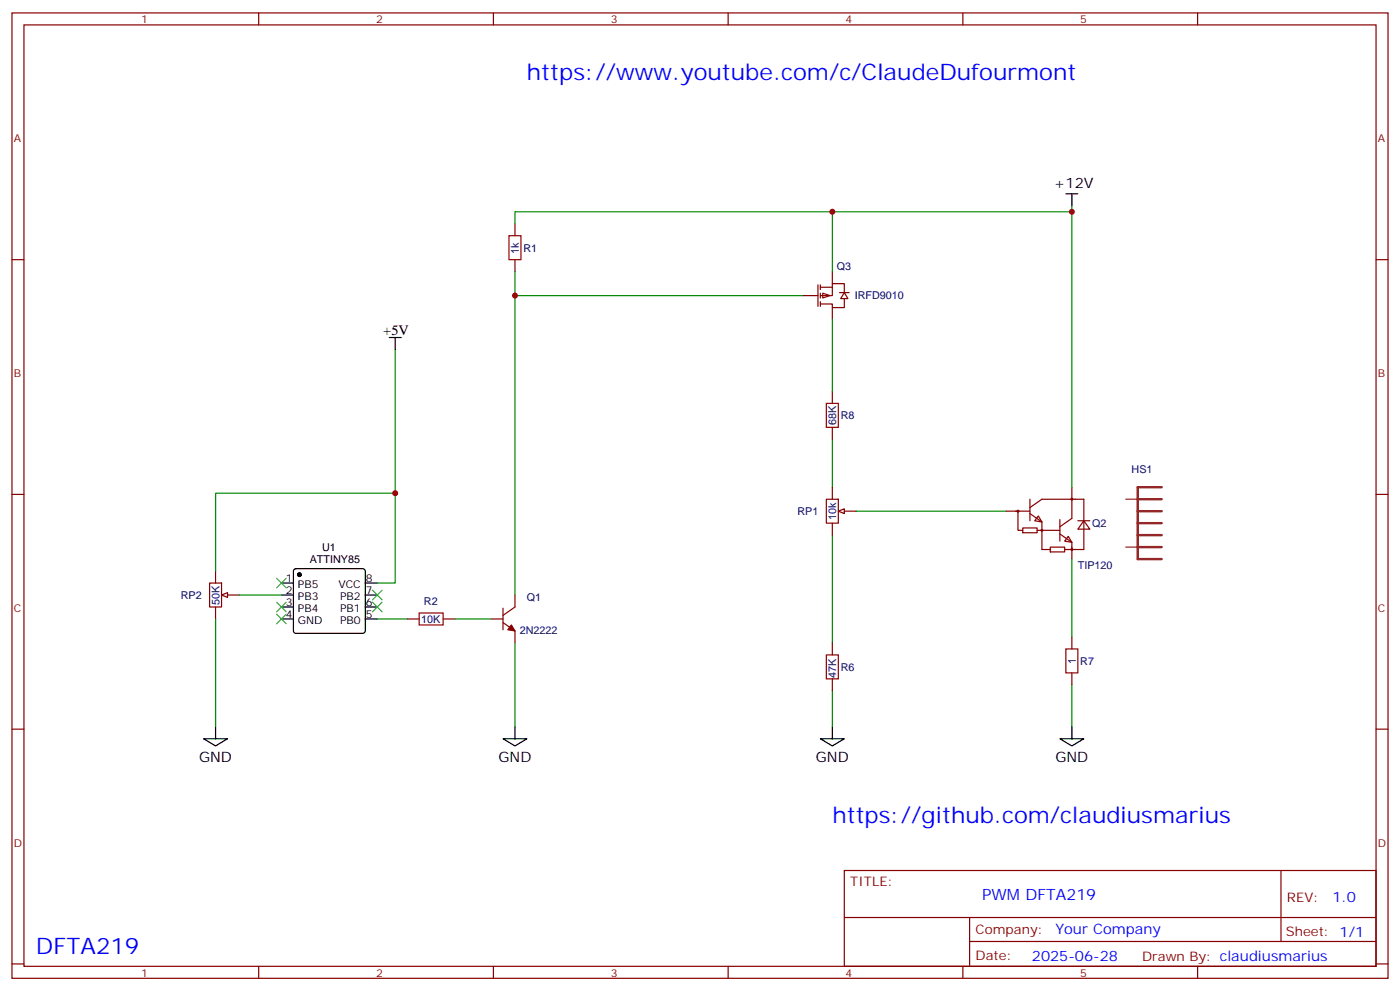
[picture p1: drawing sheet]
<svg xmlns="http://www.w3.org/2000/svg" width="412mm" height="292mm" viewBox="0 0 412 292" stroke-linecap="round" stroke-linejoin="round" font-family="sans-serif">
<g fill="none" stroke="#870000" stroke-width=".35">
<path d="M3.5 3.8h405.4v284.3h-405.4zM7.1 7.3h398.2v277.3h-398.2zM76.2 3.8v3.5M145.3 3.8v3.5M214.5 3.8v3.5M283.6 3.8v3.5M352.8 3.8v3.5M3.5 76.5h3.6M405.3 76.5h3.6M3.5 145.6h3.6M243.4 147h3.5v7.1h-3.5zM245.2 143.5v3.5"/>
<path d="M245.2 154.1v3.5M248.7 150.6h3.5M405.3 145.6h3.6M3.5 214.8h3.6M405.3 214.8h3.6M248.7 256.4h156.6v28.2h-156.6zM377.3 256.4v20.9M248.7 270.2h156.5M285.6 277.3h119.6M285.6 270.2v14.2M3.5 283.9h3.6M76.2 284.6v3.5"/>
<path d="M145.3 284.6v3.5M214.5 284.6v3.5M283.6 284.6v3.5M352.8 284.6v3.5M405.3 283.9h3.6"/>
</g>
<path d="M335.1 147h7.1M335.1 150.6h7.1M335.1 154.1h7.1M335.1 157.6h7.1M342.2 143.5h-7.1v21.2h7.1M335.1 161.1h7.1" fill="none" stroke="#8c2424" stroke-width=".71"/>
<path d="M331.6 147h3.5M331.6 161.1h3.5" fill="none" stroke="#8c2424" stroke-width=".35"/>
<path d="M241.7 217.6h7l-3.5 2.1zM245.2 214.1v3.5" fill="none" stroke="#000" stroke-width=".35"/>
<path d="M245.2 129.4v14.1M245.2 157.6v31.8M245.2 203.5v10.6" fill="none" stroke="#008700" stroke-width=".35"/>
<path d="M246.9 150.6l1.8-.7v1.4z" fill="#f0f0f0" stroke="#870000" stroke-width=".35"/>
<path d="M243.4 118.8h3.5v7.1h-3.5zM243.4 192.9h3.5v7.1h-3.5zM314 191.1h3.5v7.1h-3.5z" fill="none" stroke="#a10000" stroke-width=".35"/>
<g fill="none" stroke="#870000" stroke-width=".35">
<path d="M236.4 87.1h4.5M240.9 83.9v6.3M241.7 84.6h3.5M241.7 83.9v1.4M241.7 86.4v1.4M241.7 88.8v1.4M242.4 86.4l2.1 .7-2.1 .7zM245.2 80v3.5M245.2 90.6v3.5M248.7 87.8v2.8h-3.5v-1.1h-3.5M248.7 86v-2.5h-3.5v3.6h-3.5M245.2 115.3v3.5"/>
<path d="M245.2 125.9v3.5M296.3 150.6h7.1M299.9 150.6v5.6h1.4M301.3 155.5h4.2v1.4h-4.2zM303.4 149.5l3.5-2.5h12.4v14.9h-3.6M303.4 151.3l3.5 2.4v8.2h2.5M303.4 147v6.4M305.5 156.2h6.7M305.9 152l1 1.7-2.1-.3zM312.2 157.3l3.5 2.4v2.2h-2.1M312.2 153v6.4M314.7 158l1 1.7-2.1-.3z"/>
<path d="M315.7 143.5v9.2l-3.5 2.5M317.5 153.4h3.5M319.3 153.4l1.7 2.5h-3.5zM148.2 179.1v6.4M151.7 175.3v3.5l-3.5 2.5M309.4 161.1h4.2v1.5h-4.2zM315.7 161.1v3.6M144.6 182.3h3.6M148.2 183.4l3.5 2.4v3.6M245.2 189.4v3.5M245.2 200v3.5M315.7 187.6v3.5"/>
<path d="M315.7 198.2v3.5"/>
<circle cx="299.9" cy="150.6" r=".26"/>
<circle cx="306.9" cy="156.2" r=".26"/>
<circle cx="315.7" cy="147" r=".26"/>
<circle cx="315.7" cy="161.9" r=".26"/>
</g>
<path d="M315.7 60.6v82.9M252.2 150.6h44.1M315.7 164.7v22.9M315.7 201.7v12.4" fill="none" stroke="#008700" stroke-width=".35"/>
<g fill="none" stroke="#000" stroke-width=".35">
<path d="M314 57.1h3.5M315.7 57.1v3.5M82.9 171.7h3.5M82.9 175.3h3.5M82.9 178.8h3.5M86.7 167.7l.4-.2h19.8l.5 .2 .2 .5v17.6l-.2 .5-.5 .2h-19.8l-.5-.2-.2-.5v-17.6zM107.6 171.7h3.5M107.6 175.3h3.5M107.6 178.8h3.5M82.9 182.3h3.5M107.6 182.3h3.5M312.2 217.6h7.1l-3.6 2.1z"/>
<path d="M315.7 214.1v3.5"/>
</g>
<circle cx="88.2" cy="169.3" r=".53" fill="#000" stroke="#000" stroke-width=".35"/>
<path d="M150.6 184.1l1.1 1.7-2.1-.3z" fill="#870000" stroke="#870000" stroke-width=".35"/>
<path d="M248.7 86.2l1.1 1.7h-2.2z" fill="#fff" stroke="#870000" stroke-width=".35"/>
<path d="M151.7 65.9v3.5M151.7 76.5v3.5M247.3 86.2h2.8M61.7 171.7h3.6v7.1h-3.6zM63.5 168.2v3.5M63.5 178.8v3.5M67 175.3h3.6M119.9 182.3h3.6M130.5 182.3h3.6" fill="none" stroke="#870000" stroke-width=".35"/>
<path d="M149.9 69.4h3.6v7.1h-3.6zM123.5 180.6h7v3.5h-7z" fill="none" stroke="#a10000" stroke-width=".35"/>
<path d="M245.2 62.4v17.6M315.7 62.4h-164v3.5M151.7 80v95.3M151.7 87.1h84.7M245.2 94.1v21.2M111.1 182.3h8.8M134.1 182.3h10.5" fill="none" stroke="#008700" stroke-width=".35"/>
<path d="M65.3 175.3l1.7-.7v1.4z" fill="#f0f0f0" stroke="#870000" stroke-width=".35"/>
<path d="M116.4 102.9v42.4M63.5 168.2v-22.9h52.9v26.4h-5.3M70.6 175.3h12.3M63.5 182.3v31.8M151.7 189.4v24.7" fill="none" stroke="#008700" stroke-width=".35"/>
<path d="M114.7 99.4h3.5M116.4 99.4v3.5M60 217.6h7l-3.5 2.1zM63.5 214.1v3.5M148.2 217.6h7l-3.5 2.1zM151.7 214.1v3.5" fill="none" stroke="#000" stroke-width=".35"/>
<path d="M81.5 177.4l2.8 2.8M81.5 170.3l2.8 2.8M84.3 177.4l-2.8 2.8M84.3 170.3l-2.8 2.8M109.7 173.8l2.8 2.9M109.7 177.4l2.8 2.8M112.5 173.8l-2.8 2.9M112.5 177.4l-2.8 2.8M81.5 180.9l2.8 2.8M84.3 180.9l-2.8 2.8" fill="none" stroke="#3c3" stroke-width=".35"/>
<g fill="#c00">
<circle cx="151.7" cy="87.1" r=".88"/>
<circle cx="315.7" cy="62.4" r=".88"/>
<circle cx="245.2" cy="62.4" r=".88"/>
<circle cx="116.4" cy="145.3" r=".88"/>
</g>
<g font-size="6.7" fill="#00f">
<text x="155.2" y="23.6">https://www.youtube.com/c/ClaudeDufourmont</text>
<text x="245.2" y="242.3">https://github.com/claudiusmarius</text>
<text x="10.6" y="281.1">DFTA219</text>
</g>
<text font-size="4.6" fill="#00f" x="289.3" y="265.2">PWM DFTA219</text>
<g font-size="4.2">
<text x="310.4" y="55.3">+12V</text>
<text x="112.9" y="98.7">+5V</text>
<text x="58.6" y="224.6">GND</text>
<text x="146.8" y="224.6">GND</text>
<text x="240.3" y="224.6">GND</text>
<text x="310.9" y="224.6">GND</text>
</g>
<g font-size="4.2" fill="#00f">
<text x="392.5" y="265.7">1.0</text>
<text x="310.9" y="275.2">Your Company</text>
<text x="304" y="283">2025-06-28</text>
</g>
<g font-size="3.9" fill="#800">
<text x="250.5" y="261">TITLE:</text>
<text x="379.1" y="265.7">REV:</text>
<text x="287.4" y="275.2">Company:</text>
<text x="378.7" y="275.8">Sheet: 1/1</text>
<text x="287.4" y="282.9">Date:</text>
<text x="336.4" y="282.9">Drawn By: claudiusmarius</text>
</g>
<g font-size="3.2" fill="#800">
<text x="41.6" y="6.8">1</text>
<text x="110.8" y="6.8">2</text>
<text x="179.9" y="6.8">3</text>
<text x="249.1" y="6.8">4</text>
<text x="318.2" y="6.8">5</text>
<text x="4.1" y="41.9">A</text>
<text x="405.9" y="41.9">A</text>
<text x="4.1" y="111.1">B</text>
<text x="405.9" y="111.1">B</text>
<text x="4.1" y="180.2">C</text>
<text x="405.9" y="180.2">C</text>
<text x="4.1" y="249.3">D</text>
<text x="405.9" y="249.3">D</text>
<text x="41.6" y="287.6">1</text>
<text x="110.8" y="287.6">2</text>
<text x="179.9" y="287.6">3</text>
<text x="249.1" y="287.6">4</text>
<text x="318.2" y="287.6">5</text>
</g>
<g font-size="3.2" fill="#000080">
<text x="152.8" y="74.7" transform="rotate(-90 152.8 74.7)">1k</text>
<text x="154.2" y="74.1">R1</text>
<text x="246.5" y="79.4">Q3</text>
<text x="251.8" y="88.2">IRFD9010</text>
<text x="246.3" y="125.3" transform="rotate(-90 246.3 125.3)">68K</text>
<text x="247.6" y="123.5">R8</text>
<text x="333.3" y="139.3">HS1</text>
<text x="234.9" y="151.7">RP1</text>
<text x="246.3" y="153.2" transform="rotate(-90 246.3 153.2)">10k</text>
<text x="321.7" y="155.2">Q2</text>
<text x="317.5" y="167.6">TIP120</text>
<text x="53.2" y="176.4">RP2</text>
<text x="64.6" y="178.2" transform="rotate(-90 64.6 178.2)">50K</text>
<text x="124.9" y="178.2">R2</text>
<text x="155.2" y="177">Q1</text>
<text x="124.1" y="183.5">10K</text>
<text x="153.1" y="186.7">2N2222</text>
<text x="247.6" y="197.6">R6</text>
<text x="316.9" y="195.6" transform="rotate(-90 316.9 195.6)">1</text>
<text x="318.2" y="195.8">R7</text>
<text x="246.3" y="199.8" transform="rotate(-90 246.3 199.8)">47K</text>
</g>
<g font-size="3.2">
<text x="91.2" y="165.8">ATTINY85</text>
<text x="94.9" y="162.3">U1</text>
<text x="84.2" y="171.4">1</text>
<text x="87.7" y="173.1">PB5</text>
<text x="99.7" y="173.1">VCC</text>
<text x="107.8" y="171.4">8</text>
<text x="84.2" y="174.9">2</text>
<text x="84.2" y="178.4">3</text>
<text x="87.7" y="176.7">PB3</text>
<text x="100.2" y="176.7">PB2</text>
<text x="107.8" y="178.4">6</text>
<text x="107.8" y="174.9">7</text>
<text x="84.2" y="182">4</text>
<text x="87.7" y="180.2">PB4</text>
<text x="87.7" y="183.7">GND</text>
<text x="100.2" y="183.7">PB0</text>
<text x="100.2" y="180.2">PB1</text>
<text x="107.8" y="182">5</text>
</g>
</svg>
